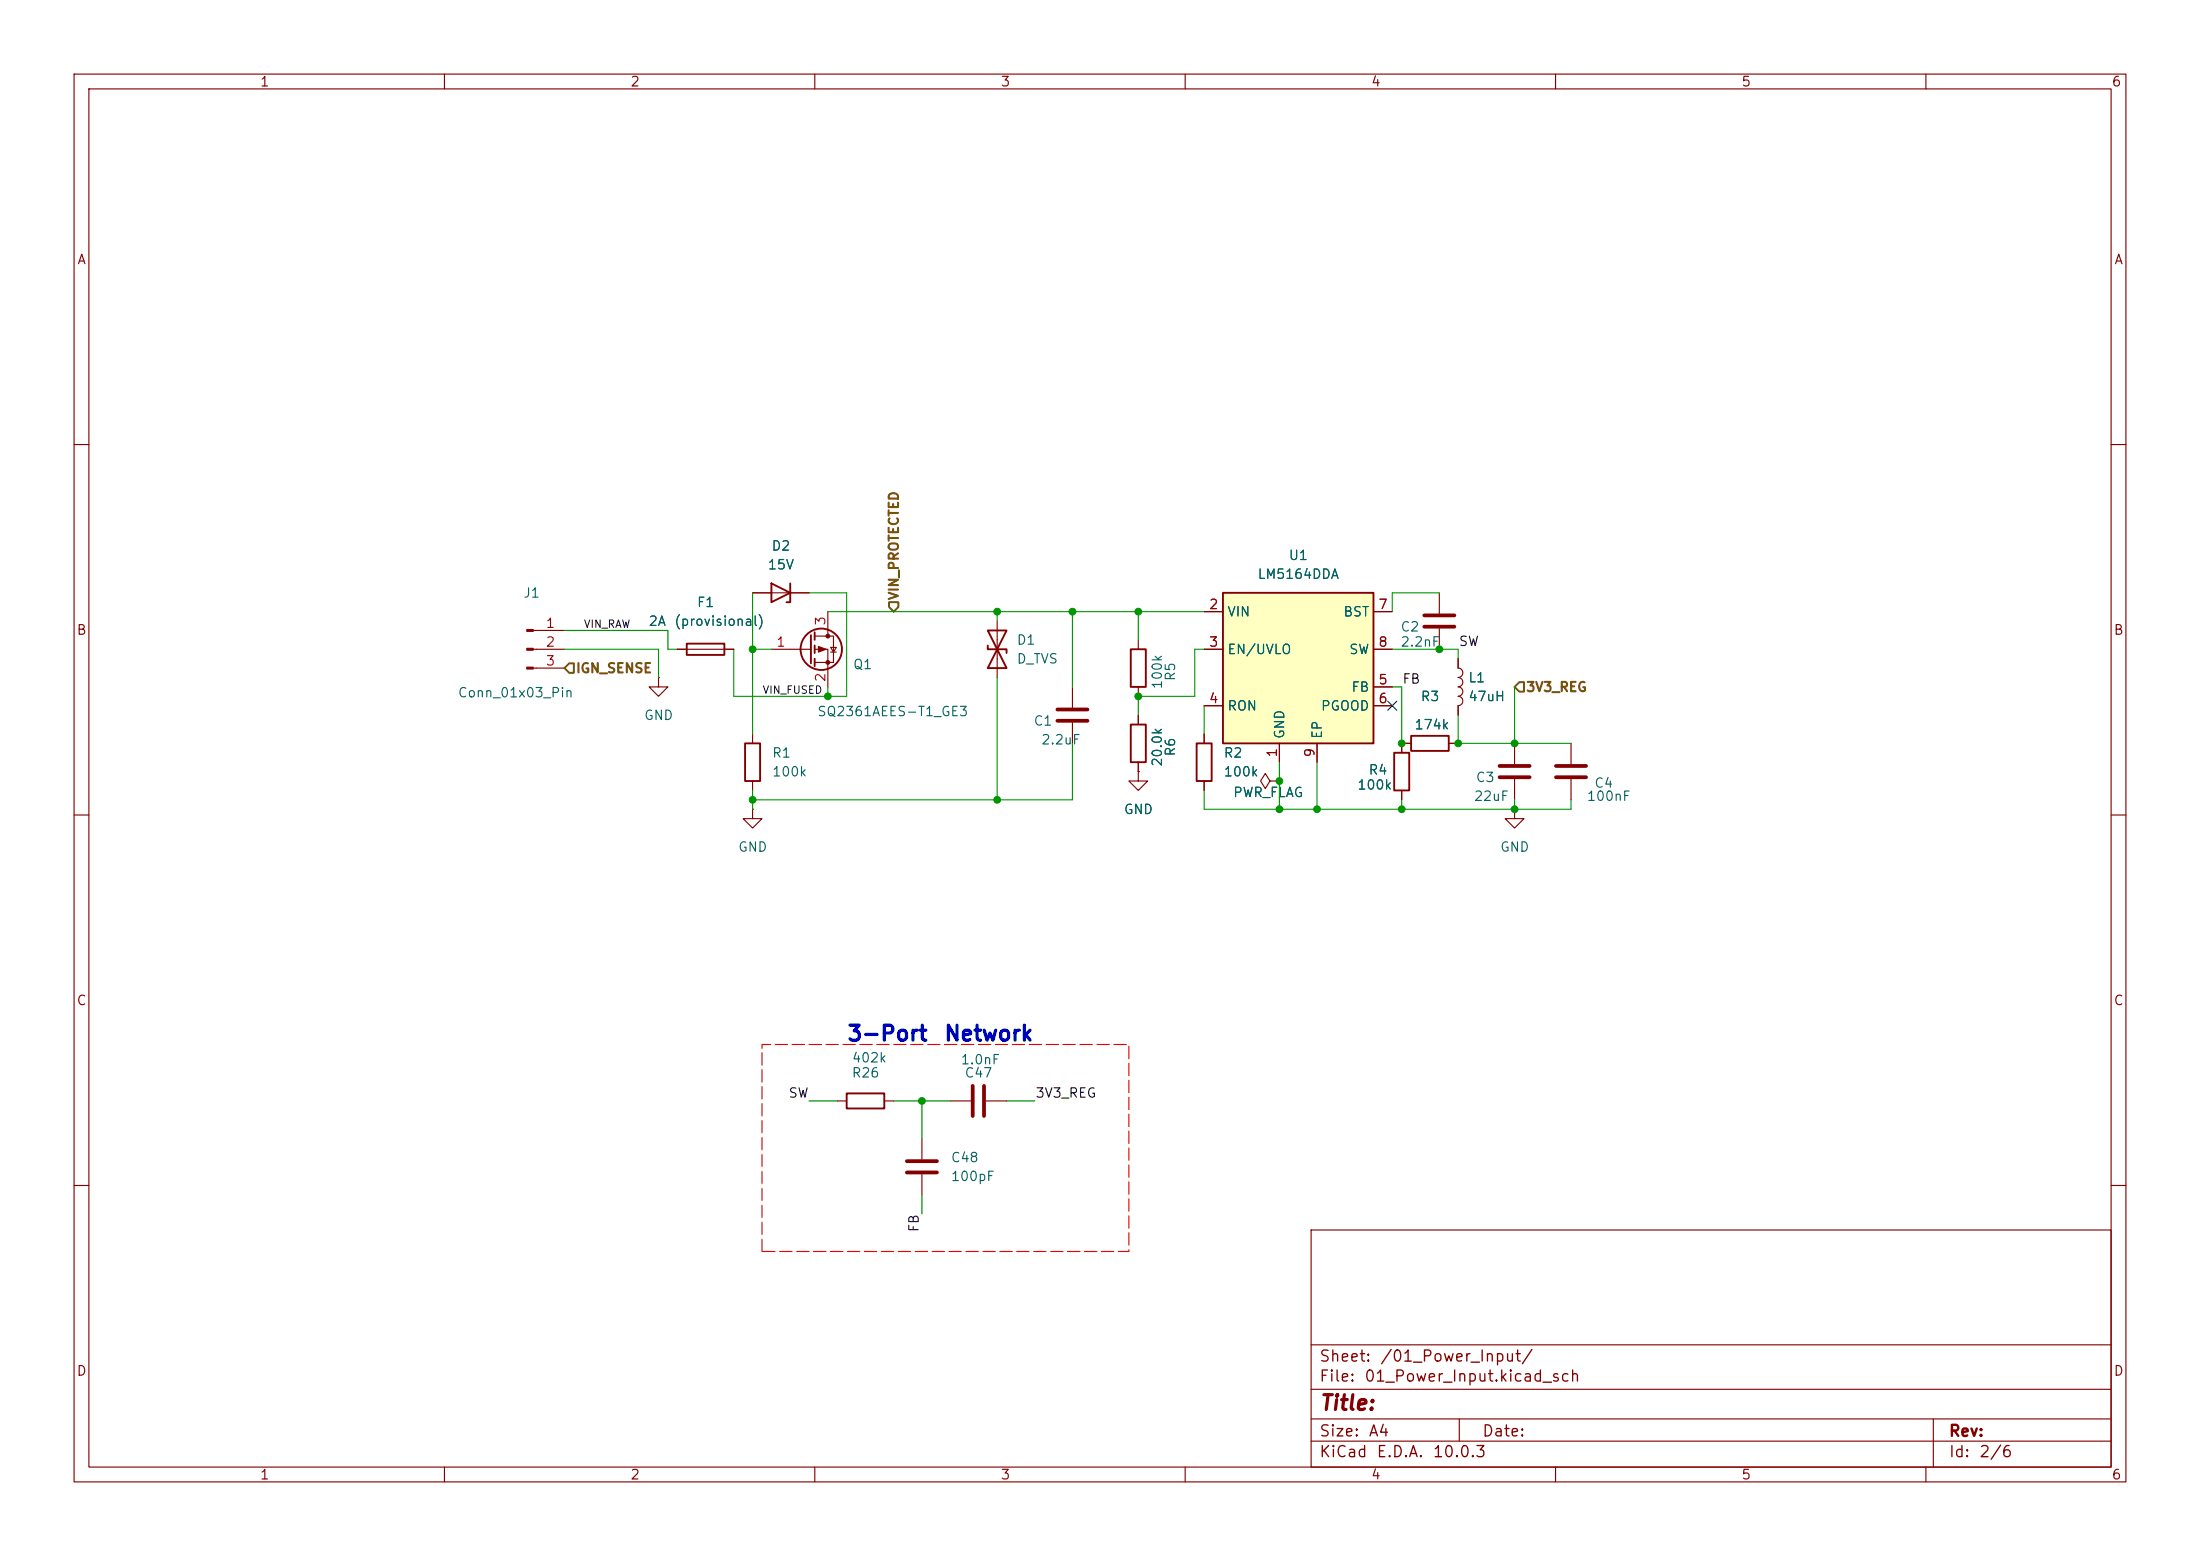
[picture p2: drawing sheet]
<svg xmlns="http://www.w3.org/2000/svg" width="297mm" height="210mm" viewBox="0 0 297 210" stroke-linecap="round" stroke-linejoin="round" font-family="sans-serif">
<g fill="none" stroke="#840000" stroke-width=".15">
<path d="M10 10h277v190h-277zM12 12h273v186h-273zM60 10v2M110 10v2M160 10v2M210 10v2M260 10v2M10 60h2M285 60h2M153.7 86.4v1.2M153.7 92.7v1.3M194.3 80v2.8"/>
<path d="M194.3 84.8v2.8M10 110h2M171.4 105.4l-.6-1-.6 1 .6 1 .6-1h1.3M172.7 105.4h.1M189.2 106.7v1.3M190.5 100.3h-1.3v1.3M195.6 100.3h1.2M285 110h2M10 160h2M177 166h108v32h-108zM285 160h2M60 198v2"/>
<path d="M110 198v2M160 198v2M177 194.5h108M177 191.5h108M177 187.5h108M177 181.5h108M197 191.5v3M210 198v2M260 198v2M261 191.5v6.5"/>
</g>
<path d="M152.7 87.6h2v5.1h-2zM190.5 99.3h5.1v2h-5.1zM188.2 101.6h2v5.1h-2z" fill="none" stroke="#840000" stroke-width=".25"/>
<path d="M192.3 83.1h4M192.3 84.6h4" fill="none" stroke="#840000" stroke-width=".51"/>
<path d="M165.1 80h20.3v20.3h-20.3z" fill="#ffffc2"/>
<g fill="none" stroke="#840000" stroke-width=".25">
<path d="M104.1 78.7l2.6 1.3-2.6 1.3zM106.7 78.7v2.6h-.5M92.7 86.9h5.1v1.5h-5.1zM109.5 85.7v3.8M110 85.3v1.1M110 87.1v1M110 88.9v1M133.3 85.1h2.6l-2.6 5.1h2.6zM133.3 87.1v.5h2.6v.5M152.7 97.8h2v5.1h-2zM165.1 80h20.3v20.3h-20.3zM100.6 100.3h2v5.1h-2z"/>
<path d="M161.5 100.3h2.1v5.1h-2.1zM114.3 147.6h5.1v2h-5.1z"/>
<circle cx="110.9" cy="87.6" r="2.79"/>
</g>
<g fill="none" stroke="#840000" stroke-width=".15">
<path d="M72 87.6h4.2M72 85.1h4.2M72 90.2h4.2M88.9 91.4v1.3h1.3l-1.3 1.3-1.3-1.3h1.3M88.9 91.4h.1M91.4 87.6h7.7M101.6 99.1v1.2M101.6 80h7.6M104.1 87.6h5.4M110 85.9h2.5v3.5h-2.5M110 87.6h1.8v5.1M111.8 82.6v3.3"/>
<path d="M112.1 87.4h.8l-.4 .6zM112.1 88h.8M134.6 83.8v7.6M144.8 92.7v2.8M144.8 97.5v2.8M153.7 96.5v1.3M162.6 82.6h2.5M162.6 87.6h2.5M162.6 95.3h2.5M162.6 99.1v1.2M185.4 82.6h2.6M185.4 87.6h2.6"/>
<path d="M185.4 95.3h2.6M185.4 92.7h2.6M196.8 88.9v1.3a.63 .63 0 0 1 .7 .6 .63 .63 0 0 1-.7 .6 .64 .64 0 0 1 .7 .7 .64 .64 0 0 1-.7 .6 .64 .64 0 0 1 .7 .6 .64 .64 0 0 1-.7 .7M196.8 94a.63 .63 0 0 1 .7 .6 .63 .63 0 0 1-.7 .6v1.3M101.6 109.2v1.3h1.3l-1.3 1.3-1.3-1.3h1.3M101.6 109.2h.1M101.6 105.4v1.3M153.7 104.1v1.3h1.2l-1.2 1.3-1.3-1.3h1.3M153.7 104.1h.1M153.7 102.9v1.2M162.6 105.4v1.3M172.7 105.4h.1"/>
<path d="M172.7 100.3v2.6M177.8 100.3v2.6M189.2 106.7v1.3M190.5 100.3h-1.3v1.3M195.6 100.3h1.2M204.5 109.2v1.3h1.2l-1.2 1.3-1.3-1.3h1.3M204.5 109.2h.1M204.5 100.3v2.8M204.5 105.2v2.8M212.1 100.3v2.8M212.1 105.2v2.8M113 148.6h1.3"/>
<path d="M119.4 148.6h1.2M124.5 153.7v2.8M124.5 158.5v2.8M128.3 148.6h2.8M133.1 148.6h2.8"/>
</g>
<path d="M142.7 95.8h4.1M142.7 97.3h4.1M202.4 103.4h4.1M202.4 104.9h4.1M210.1 103.4h4M210.1 104.9h4M122.4 156.7h4.1M122.4 158.2h4.1M131.3 146.6v4M132.8 146.6v4" fill="none" stroke="#840000" stroke-width=".51"/>
<g fill="#840000" stroke="#840000" stroke-width=".15">
<path d="M110.5 87.2l1 .4-1 .4z"/>
<path d="M71.1 85h.9v.2h-.9z"/>
<path d="M71.1 87.5h.9v.3h-.9z"/>
<path d="M71.1 90h.9v.3h-.9z"/>
<circle cx="111.8" cy="85.9" r=".25"/>
<circle cx="111.8" cy="89.4" r=".25"/>
</g>
<path d="M102.9 168.9v-27.9h49.5v27.9h-49.5" fill="none" stroke="#f00" stroke-width=".15" stroke-dasharray="1.7 .6"/>
<path d="M76.8 89.5h.7v1.3h-.7l-.6-.6zM120 81.3h1.3v.6l-.7 .7-.6-.7zM205.1 92.1h.6v1.2h-.6l-.6-.6z" fill="none" stroke="#725600" stroke-width=".25"/>
<g fill="none" stroke="#009600" stroke-width=".15">
<path d="M76.2 87.6h12.7v3.8M76.2 85.1h14v2.5h1.2M101.6 87.6h2.5M101.6 80v19.1M109.2 80h5.1v14h-15.2v-6.4M111.8 82.6h50.8M111.8 92.7v1.3M134.6 82.6v1.2M134.6 91.4v16.6M144.8 82.6v10.1M153.7 82.6v3.8M162.6 87.6h-1.3v6.4h-7.6v2.5"/>
<path d="M162.6 95.3v3.8M188 92.7h1.2v7.6M188 87.6h8.8v1.3M194.3 80h-6.3v2.6M196.8 96.5v3.8h15.3M204.5 92.7v7.6M101.6 106.7v2.5M144.8 100.3v7.7h-43.2M162.6 106.7v2.5h49.5v-1.2M172.7 102.9v6.3M177.8 102.9v6.3M189.2 108v1.2"/>
<path d="M204.5 108v1.2M109.2 148.6h3.8M120.6 148.6h7.7M124.5 148.6v5.1M135.9 148.6h3.8M124.5 161.3v2.5"/>
</g>
<path d="M187.4 94.6l1.2 1.3M188.6 94.6l-1.2 1.3" fill="none" stroke="#000084" stroke-width=".15"/>
<g fill="#009600" stroke="#009600" stroke-width=".14">
<circle cx="189.2" cy="100.3" r=".46"/>
<circle cx="196.8" cy="100.3" r=".46"/>
<circle cx="204.5" cy="100.3" r=".46"/>
<circle cx="204.5" cy="109.2" r=".46"/>
<circle cx="189.2" cy="109.2" r=".46"/>
<circle cx="194.3" cy="87.6" r=".46"/>
<circle cx="101.6" cy="87.6" r=".46"/>
<circle cx="111.8" cy="94" r=".46"/>
<circle cx="177.8" cy="109.2" r=".46"/>
<circle cx="153.7" cy="94" r=".46"/>
<circle cx="172.7" cy="109.2" r=".46"/>
<circle cx="172.7" cy="105.4" r=".46"/>
<circle cx="153.7" cy="82.6" r=".46"/>
<circle cx="101.6" cy="108" r=".46"/>
<circle cx="144.8" cy="82.6" r=".46"/>
<circle cx="134.6" cy="108" r=".46"/>
<circle cx="134.6" cy="82.6" r=".46"/>
<circle cx="124.5" cy="148.6" r=".46"/>
</g>
<g font-size="2" fill="#0000c2">
<text x="114.2" y="141">3-Port</text>
<text x="127.3" y="141">Network</text>
</g>
<text font-size="2" fill="#840000" x="178" y="190.8">Title:</text>
<g font-size="1.5" fill="#840000">
<text x="178" y="184.2">Sheet:</text>
<text x="186.2" y="184.2">/01_Power_Input/</text>
<text x="178" y="186.9">File:</text>
<text x="184.1" y="186.9">01_Power_Input.kicad_sch</text>
<text x="178" y="197.1">KiCad</text>
<text x="178" y="194.3">Size:</text>
<text x="184.7" y="194.3">A4</text>
<text x="185.7" y="197.1">E.D.A.</text>
<text x="193.3" y="197.1">10.0.3</text>
<text x="200" y="194.3">Date:</text>
<text x="263" y="194.3">Rev:</text>
<text x="263" y="197.1">Id:</text>
<text x="267.1" y="197.1">2/6</text>
</g>
<g font-size="1.3" fill="#840000">
<text x="35" y="12">1</text>
<text x="85" y="12">2</text>
<text x="135" y="12">3</text>
<text x="185" y="12">4</text>
<text x="235" y="12">5</text>
<text x="285" y="12">6</text>
<text x="10.3" y="36">A</text>
<text x="285.3" y="36">A</text>
<text x="10.3" y="86">B</text>
<text x="285.3" y="86">B</text>
<text x="10.3" y="136">C</text>
<text x="285.3" y="136">C</text>
<text x="10.3" y="186">D</text>
<text x="285.3" y="186">D</text>
<text x="35" y="200">1</text>
<text x="85" y="200">2</text>
<text x="135" y="200">3</text>
<text x="185" y="200">4</text>
<text x="235" y="200">5</text>
<text x="285" y="200">6</text>
</g>
<g font-size="1.3" fill="#006464">
<text x="103.6" y="77.2">15V</text>
<text x="104.1" y="74.6">D2</text>
<text x="173.9" y="75.9">U1</text>
<text x="70.6" y="81">J1</text>
<text x="94" y="82.3">F1</text>
<text x="165.6" y="83.5">VIN</text>
<text x="169.7" y="78.4">LM5164DDA</text>
<text x="181.3" y="83.5">BST</text>
<text x="87.5" y="84.8">2A</text>
<text x="90.9" y="84.8">(provisional)</text>
<text x="137.2" y="87.3">D1</text>
<text x="137.2" y="89.9">D_TVS</text>
<text x="165.6" y="88.6">EN/UVLO</text>
<text x="182" y="88.6">SW</text>
<text x="189" y="85.6">C2</text>
<text x="189" y="87.6">2.2nF</text>
<text x="61.7" y="94.4">Conn_01x03_Pin</text>
<text x="115.1" y="90.6">Q1</text>
<text x="157.2" y="93.1" transform="rotate(-90 157.2 93.1)">100k</text>
<text x="159" y="92" transform="rotate(-90 159 92)">R5</text>
<text x="182.4" y="93.7">FB</text>
<text x="191.7" y="95">R3</text>
<text x="198.1" y="95">47uH</text>
<text x="198.1" y="92.4">L1</text>
<text x="86.9" y="97.5">GND</text>
<text x="110.2" y="97">SQ2361AEES-T1_GE3</text>
<text x="139.5" y="98.3">C1</text>
<text x="140.5" y="100.8">2.2uF</text>
<text x="165.6" y="96.2">RON</text>
<text x="173.7" y="99.8" transform="rotate(-90 173.7 99.8)">GND</text>
<text x="178.2" y="96.2">PGOOD</text>
<text x="178.8" y="99.8" transform="rotate(-90 178.8 99.8)">EP</text>
<text x="190.9" y="98.8">174k</text>
<text x="104.1" y="102.6">R1</text>
<text x="104.1" y="105.1">100k</text>
<text x="157.2" y="103.6" transform="rotate(-90 157.2 103.6)">20.0k</text>
<text x="159" y="102.2" transform="rotate(-90 159 102.2)">R6</text>
<text x="165.1" y="102.6">R2</text>
<text x="165.1" y="105.1">100k</text>
<text x="166.4" y="107.9">PWR_FLAG</text>
<text x="183.1" y="106.9">100k</text>
<text x="184.7" y="104.9">R4</text>
<text x="199.1" y="105.9">C3</text>
<text x="215.1" y="106.6">C4</text>
<text x="151.6" y="110.2">GND</text>
<text x="198.9" y="108.4">22uF</text>
<text x="214.1" y="108.4">100nF</text>
<text x="99.6" y="115.3">GND</text>
<text x="202.4" y="115.3">GND</text>
<text x="114.9" y="143.7">402k</text>
<text x="129.6" y="144">1.0nF</text>
<text x="114.9" y="145.8">R26</text>
<text x="130.1" y="145.8">C47</text>
<text x="128.3" y="159.7">100pF</text>
<text x="128.3" y="157.2">C48</text>
</g>
<g font-size="1.3" fill="#725600">
<text x="121.6" y="81.1" transform="rotate(-90 121.6 81.1)">VIN_PROTECTED</text>
<text x="77.7" y="91.1">IGN_SENSE</text>
<text x="205.9" y="93.7">3V3_REG</text>
</g>
<g font-size="1.3" fill="#a90000">
<text x="163.1" y="82.5">2</text>
<text x="186" y="82.5">7</text>
<text x="73.6" y="85.1">1</text>
<text x="73.6" y="87.6">2</text>
<text x="104.7" y="87.6">1</text>
<text x="111.7" y="84.5" transform="rotate(-90 111.7 84.5)">3</text>
<text x="163.1" y="87.6">3</text>
<text x="186" y="87.6">8</text>
<text x="73.6" y="90.1">3</text>
<text x="111.7" y="92.1" transform="rotate(-90 111.7 92.1)">2</text>
<text x="163.1" y="95.2">4</text>
<text x="186" y="92.7">5</text>
<text x="186" y="95.2">6</text>
<text x="172.7" y="102.3" transform="rotate(-90 172.7 102.3)">1</text>
<text x="177.8" y="102.3" transform="rotate(-90 177.8 102.3)">9</text>
</g>
<g font-size="1.3" fill="#0f0f0f">
<text x="196.8" y="87.5">SW</text>
<text x="189.2" y="92.6">FB</text>
<text x="106.4" y="148.5">SW</text>
<text x="139.7" y="148.5">3V3_REG</text>
<text x="124.3" y="166.4" transform="rotate(-90 124.3 166.4)">FB</text>
</g>
<g font-size="1" fill="#0f0f0f">
<text x="78.7" y="85">VIN_RAW</text>
<text x="102.9" y="93.9">VIN_FUSED</text>
</g>
</svg>
